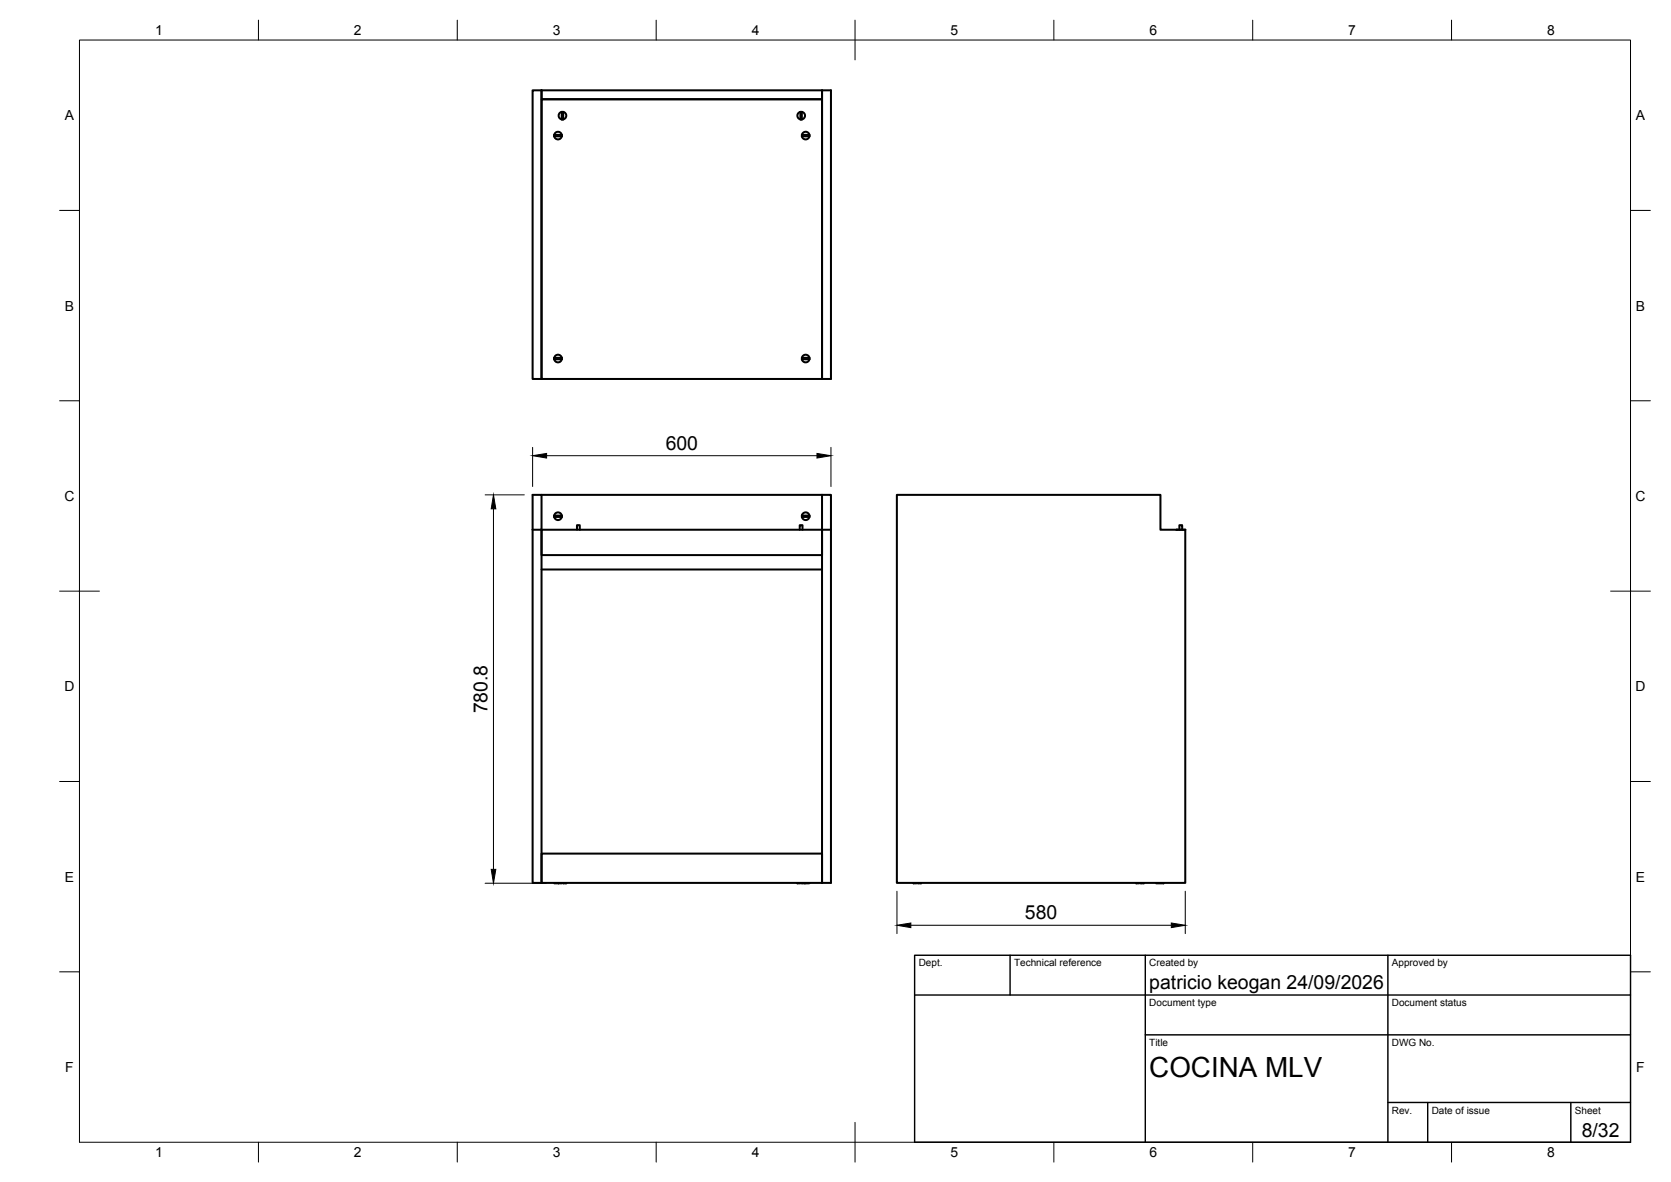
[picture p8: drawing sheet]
<svg xmlns="http://www.w3.org/2000/svg" width="420mm" height="297mm" viewBox="0 0 420 297" stroke-linecap="round" stroke-linejoin="round" font-family="sans-serif">
<!-- layer: Visible -->
<g fill="none" stroke="#000" stroke-width=".51">
<path d="M133.9 22.7h2.3v72.5h-2.3zM136.2 24.9h70.5v70.3h-70.5zM136.2 22.7h70.5v2.2h-70.5zM139.4 34.2a.96 .96 0 0 0 .9 .8 .96 .96 0 0 0 1-.8M139.4 33.9a.96 .96 0 0 1 .9-.8 .96 .96 0 0 1 1 .8M139.4 34.3h1.8M139.4 33.9h1.8M139.4 33.9v.4M141.2 33.9v.4M141.2 28.1v1.9M141.2 28.2h.4M141.2 28.1h.4"/>
<path d="M141.2 28.1a.94 .94 0 0 0-.6 1.5 .94 .94 0 0 0 1.6 0 .94 .94 0 0 0-.6-1.5M141.6 28.1v1.9M201.3 28.1v1.9M201.3 28.1l.3 .1zM201.3 28.1a.94 .94 0 0 0-.6 1.5 .94 .94 0 0 0 1.5 0 .94 .94 0 0 0-.6-1.5M201.6 28.1v1.9M201.6 34.3h1.9M201.6 33.9h1.9M203.5 33.9v.4M203.5 33.9a.94 .94 0 0 0-1.4-.6 .94 .94 0 0 0 0 1.6 .94 .94 0 0 0 1.4-.7M206.7 22.7h2.2v72.5h-2.2zM139.4 90.3a.96 .96 0 0 0 .9 .8 .96 .96 0 0 0 1-.8"/>
<path d="M139.4 89.9a.96 .96 0 0 1 .9-.8 .96 .96 0 0 1 1 .8M139.4 90.3h1.8M139.4 89.9h1.8M139.4 89.9v.4M141.2 89.9v.4M201.6 90.3h1.9M201.6 89.9h1.9M203.5 89.9v.4M203.5 89.9a.94 .94 0 0 0-1.4-.6 .94 .94 0 0 0 0 1.6 .94 .94 0 0 0 1.4-.6M133.9 124.4h2.3v8.7h-2.3zM133.9 133.1v88.8h2.3v-88.8M136.2 133.1h70.5v6.4h-70.5z"/>
<path d="M136.2 124.4h70.5M139.4 129.9a.96 .96 0 0 0 .9 .8 .96 .96 0 0 0 1-.8M139.4 129.6a.96 .96 0 0 1 .9-.8 .96 .96 0 0 1 1 .8M139.4 129.6h1.8M139.4 129.9h1.8M139.4 129.6v.3M141.2 129.6v.3M145.1 133.1v-1.1h.7v1.1M201.1 133.1v-1.1h.7v1.1M201.6 129.6h1.9M201.6 129.9h1.9M203.5 129.6v.3"/>
<path d="M203.5 129.6a.94 .94 0 0 0-1.4-.7 .94 .94 0 0 0 0 1.6 .94 .94 0 0 0 1.4-.6M206.7 124.4h2.2v8.7h-2.2M206.7 133.1v88.8h2.2v-88.8M206.7 124.4v8.7M225.5 124.4h66.3v8.7h6.2v88.8h-72.5zM295.8 133.1h2.2M296.5 133.1v-1.1h.7v1.1M136.2 143.1h70.5M136.2 214.5h70.5v7.4h-70.5zM139.4 221.9l1.1 .1M140.5 221.9v.1M141.2 221.9l-.7 .1"/>
<path d="M141.6 221.9h.8M200.5 221.9h.8M201.6 221.9l.8 .1M202.4 221.9v.1M203.5 221.9l-1.1 .1M229.7 221.9h.8M230.8 221.9h.8M285.7 221.9h.8M286.8 221.9h.8M290.7 221.9h1.9"/>
</g>
<circle cx="295.8" cy="133.1" r=".25" fill="#000"/>
<!-- layer: BORDER -->
<g fill="none" stroke="#000" stroke-width=".25">
<path d="M20 10.1h390v276.9h-390zM65 5.1v5M115 5.1v5M165 5.1v5M215 5.1v10M265 5.1v5M315 5.1v5M365 5.1v5M15 52.9h5M410 52.9h5M15 100.7h5M410 100.7h5"/>
<path d="M15 148.6h10M405 148.6h10M15 196.4h5M410 196.4h5M15 244.2h5M410 244.2h5M65 287v5M115 287v5M165 287v5M215 282.1v9.9M265 287v5M315 287v5"/>
<path d="M365 287v5"/>
</g>
<!-- layer: TITLEBLOCK -->
<path d="M230 240.1h180v46.9h-180zM230 250h180M254 240.1v9.9M288 240.1v46.9M349 240.1v46.9M288 260.1h122M349 277.1h61M359 277.1v9.9M395 277.1v9.9" fill="none" stroke="#000" stroke-width=".36"/>
<!-- layer: FD_Dimensions -->
<path d="M133.9 112.4v9.9M137.4 114.5h68M208.9 112.4v9.9M122 124.4h9.8M124.1 127.9v90.6M122 222h15.3M225.5 224v10.6M229 232.5h65.5M298 224v10.6" fill="none" stroke="#000" stroke-width=".25"/>
<path d="M133.9 114.5l3.5-.6v1.2zM205.4 113.9l3.5 .6-3.5 .6zM124.1 124.4l.6 3.5h-1.2zM123.5 218.5h1.2l-.6 3.5zM225.5 232.5l3.5-.5v1.1zM294.5 232l3.5 .5-3.5 .6z" fill="#000" stroke="#000" stroke-width=".25"/>
<text font-size="7" x="289" y="270.6">COCINA MLV</text>
<g font-size="4.9">
<text x="167.4" y="113.1">600</text>
<text x="122.6" y="179.3" transform="rotate(-90 122.6 179.3)">780.8</text>
<text x="257.7" y="231.1">580</text>
<text x="289" y="248.5">patricio keogan 24/09/2026</text>
<text x="397.7" y="285.7">8/32</text>
</g>
<g font-size="3.5">
<text x="39" y="8.8">1</text>
<text x="89" y="8.8">2</text>
<text x="139" y="8.8">3</text>
<text x="189" y="8.8">4</text>
<text x="239" y="8.8">5</text>
<text x="289" y="8.8">6</text>
<text x="339" y="8.8">7</text>
<text x="389" y="8.8">8</text>
<text x="16.3" y="30.2">A</text>
<text x="411.3" y="30.2">A</text>
<text x="16.3" y="78">B</text>
<text x="411.3" y="78">B</text>
<text x="16.2" y="125.9">C</text>
<text x="411.2" y="125.9">C</text>
<text x="16.2" y="173.7">D</text>
<text x="411.2" y="173.7">D</text>
<text x="16.3" y="221.6">E</text>
<text x="411.3" y="221.6">E</text>
<text x="16.4" y="269.4">F</text>
<text x="411.4" y="269.4">F</text>
<text x="39" y="290.8">1</text>
<text x="89" y="290.8">2</text>
<text x="139" y="290.8">3</text>
<text x="189" y="290.8">4</text>
<text x="239" y="290.8">5</text>
<text x="289" y="290.8">6</text>
<text x="339" y="290.8">7</text>
<text x="389" y="290.8">8</text>
</g>
<g font-size="2.5">
<text x="231" y="242.9">Dept.</text>
<text x="255" y="242.9">Technical reference</text>
<text x="289" y="242.9">Created by</text>
<text x="350" y="242.9">Approved by</text>
<text x="289" y="252.8">Document type</text>
<text x="350" y="252.8">Document status</text>
<text x="289" y="262.9">Title</text>
<text x="350" y="262.9">DWG No.</text>
<text x="350" y="279.9">Rev.</text>
<text x="360" y="279.9">Date of issue</text>
<text x="396" y="279.9">Sheet</text>
</g>
</svg>
